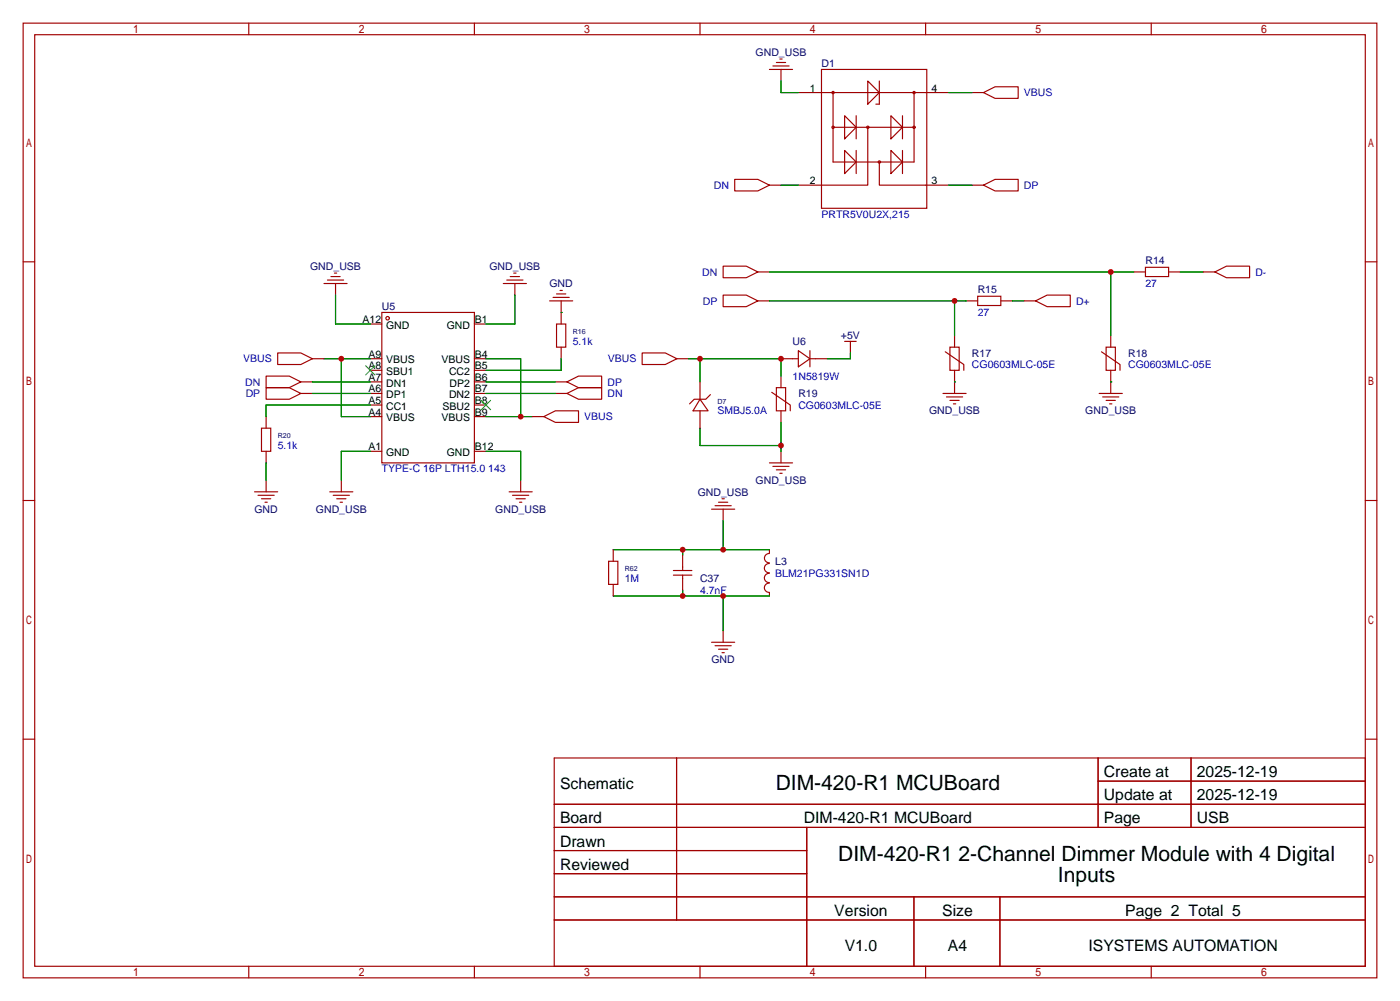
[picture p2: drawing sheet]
<svg xmlns="http://www.w3.org/2000/svg" width="307mm" height="220mm" viewBox="0 0 307 220" stroke-linecap="round" stroke-linejoin="round" font-family="sans-serif">
<g fill="none" stroke="#a10000" stroke-width=".25">
<path d="M5.1 5.1h297.2v209.5h-297.2zM7.6 7.6h292.1v204.5h-292.1zM54.6 5.1v2.5M104.1 5.1v2.5M153.7 5.1v2.5M168.9 15.2h5.1M169.7 14.5h3.5M170.4 13.7h2.1M171.2 13h.5M171.4 15.2v2.6M180.3 15.2h23.2v30.5h-23.2zM190.5 17.8l2.5 2.5-2.5 2.6z"/>
<path d="M193 17.8v5.1h-.7M203.2 5.1v2.5M252.7 5.1v2.5M161.3 39.4h5.1l2.5 1.2-2.5 1.3h-5.1zM175.3 20.3h33M182.9 20.3v15.3h17.8v-15.3M182.9 27.9h17.8M185.4 25.4l2.6 2.5-2.6 2.6zM185.4 33l2.6 2.6-2.6 2.5zM188 25.4v5.1M188 33v5.1M190.5 27.9v12.7h-15.2"/>
<path d="M193 35.6v5h15.3M195.6 25.4l2.5 2.5-2.5 2.6zM195.6 33l2.5 2.6-2.5 2.5zM198.1 25.4v5.1M198.1 33v5.1M213.4 20.3h2.5M215.9 20.3l2.5-1.3h5.1v2.6h-5.1zM5.1 57.5h2.5M73.4 59.9h.5M112.8 59.9h.5M158.7 58.4h5.1l2.6 1.3-2.6 1.3h-5.1zM166.4 59.7h2.5"/>
<path d="M168.9 40.6h2.5M213.4 40.6h2.5M215.9 40.6l2.5-1.2h5.1v2.5h-5.1zM248.9 59.7h2.6M251.5 58.7h5v2h-5zM256.5 59.7h2.6M264.2 59.7h2.5M266.7 59.7l2.5-1.3h5.1v2.6h-5.1zM299.7 57.5h2.6M61 77.5h5l2.6 1.2-2.6 1.3h-5zM68.6 78.7h2.5M71.1 62.2h5.1"/>
<path d="M71.9 61.5h3.5M72.6 60.7h2.1M73.7 62.2v2.6M81.3 71.1h2.5M81.3 78.7h2.5M83.8 68.6h20.3v33h-20.3zM104.1 71.1h2.6M104.1 78.7h2.6M110.5 62.2h5.1M111.3 61.5h3.5M112 60.7h2M113 62.2v2.6"/>
<path d="M120.6 66h5.1M121.4 65.3h3.6M122.2 71.1h2v5.1h-2zM122.2 64.5h2M122.9 63.8h.5M123.2 66v5.1M123.2 76.2v2.5M141 77.5h5l2.6 1.2-2.6 1.3h-5zM148.6 78.7h2.5M158.7 64.8h5.1l2.6 1.2-2.6 1.3h-5.1zM166.4 66h2.5M171.4 78.7h3.9"/>
<path d="M175.3 77l2.5 1.7-2.5 1.8zM177.8 78.7h3.8M177.8 77v3.5M185.4 74.9h2.6M186.7 74.9v2.6M207.5 77.2l4.1 2.8v1.3M208.5 76.2h2.1v5.1h-2.1zM209.5 73.7v2.5M212.1 66h2.5M214.6 65h5.1v2.1h-5.1zM219.7 66h2.5M224.8 66h2.5"/>
<path d="M227.3 66l2.6-1.2h5v2.5h-5zM241.8 77.2l4.1 2.8v1.3M242.8 76.2h2.1v5.1h-2.1zM243.8 73.7v2.5M57.4 94h2v5.1h-2zM58.4 82.5h5.1l2.5 1.3-2.5 1.3h-5.1zM58.4 85.1h5.1l2.5 1.3-2.5 1.2h-5.1zM58.4 91.4v2.6M58.4 99.1v2.5M66 83.8h2.6M66 86.4h2.6M81.3 81.3h2.5"/>
<path d="M81.3 83.8h2.5M81.3 86.4h2.5M81.3 88.9h2.5M81.3 91.4h2.5M81.3 99.1h2.5M104.1 81.3h2.6M104.1 83.8h2.6M104.1 86.4h2.6M104.1 88.9h2.6M104.1 91.4h2.6M104.1 99.1h2.6M116.8 91.4h2.6"/>
<path d="M119.4 91.4l2.5-1.2h5.1v2.5h-5.1zM121.9 83.8h2.6M121.9 86.4h2.6M124.5 83.8l2.5-1.3h5.1v2.6h-5.1zM124.5 86.4l2.5-1.3h5.1v2.5h-5.1zM153.7 87.6l1.7 2.6h-3.3zM153.7 83.8v3.8M153.7 90.2v3.8M156 86.6l-1.1 1h-2.5l-1 1M169.4 86.1l4.1 2.8v1.3M170.4 85.1h2.1v5.1h-2.1zM171.4 82.5v2.6"/>
<path d="M171.4 90.2v2.5M171.4 99.1v2.5M207 86.4h5.1M207.8 87.1h3.5M208.5 87.9h2.1M209.3 88.6h.5M209.5 81.3v5.1M241.3 86.4h5.1M242.1 87.1h3.5M242.8 87.9h2.1M243.6 88.6h.5M243.8 81.3v5.1"/>
<path d="M5.1 109.9h2.5M55.9 107.9h5.1M56.6 108.7h3.6M57.4 109.5h2M58.2 110.2h.5M58.4 105.4v2.5M72.4 107.9h5.1M73.2 108.7h3.5M73.9 109.5h2M74.7 110.2h.5M74.9 105.4v2.5M111.8 107.9h5"/>
<path d="M112.5 108.7h3.6M113.3 109.5h2M114 110.2h.6M114.3 105.4v2.5M156.2 111.8h5.1M157 111h3.5M157.7 110.2h2.1M158.5 109.5h.5M158.7 111.8v2.5M168.9 101.6h5.1M169.7 102.4h3.5M170.4 103.1h2.1"/>
<path d="M171.2 103.9h.5M299.7 109.9h2.6M133.6 123.2h2v5.1h-2zM134.6 120.6v2.6M134.6 128.3v2.5M147.8 126.2h4.1M147.8 125.2h4.1M149.9 121.9v3.3M149.9 126.2v3.3M158.7 138.4v2.6M168.9 128a1.01 1.01 0 0 0-1.1 1 1.01 1.01 0 0 0 1.1 1M168.9 125.8a1.01 1.01 0 0 0-1.1 1.1 1.01 1.01 0 0 0 1.1 1"/>
<path d="M168.9 123.7a1.01 1.01 0 0 0-1.1 1 1.01 1.01 0 0 0 1.1 1M168.9 121.5a1.01 1.01 0 0 0-1.1 1 1.01 1.01 0 0 0 1.1 1M168.9 120.6v.8M168.9 130v.8M156.2 141h5.1M157 141.7h3.5M157.7 142.5h2.1M158.5 143.3h.5M5.1 162.2h2.5M121.7 166.4h178v45.7h-178zM121.7 176.5h178M148.5 166.4v35.5"/>
<path d="M241.1 166.4v15.2M241.1 171.4h58.6M261.5 166.4v15.2M299.7 162.2h2.6M121.7 181.6h178M121.7 186.7h55.4M121.7 196.8h178M121.7 191.8h55.4M177.1 181.6v30.5M200.6 196.8v15.3M219.5 196.8v15.3M54.6 212.1v2.5"/>
<path d="M104.1 212.1v2.5M121.7 201.9h178M153.7 212.1v2.5M203.2 212.1v2.5M252.7 212.1v2.5"/>
<circle cx="182.9" cy="27.9" r=".25"/>
<circle cx="182.9" cy="20.3" r=".25"/>
<circle cx="190.5" cy="27.9" r=".25"/>
<circle cx="193" cy="35.6" r=".25"/>
<circle cx="200.7" cy="27.9" r=".25"/>
<circle cx="200.7" cy="20.3" r=".25"/>
<circle cx="85.1" cy="69.8" r=".38"/>
</g>
<path d="M80.3 80.3l2 2M82.3 80.3l-2 2M105.7 87.9l2 2M107.7 87.9l-2 2" fill="none" stroke="#3c3" stroke-width=".25"/>
<g fill="none" stroke="#008700" stroke-width=".25">
<path d="M171.4 17.8v2.5h3.9M208.3 20.3h5.1M168.9 59.7h80M171.4 40.6h3.9M208.3 40.6h5.1M243.8 59.7v14M259.1 59.7h5.1M71.1 78.7h10.2M73.7 64.8v6.3h7.6M74.9 78.7v12.7h6.4M106.7 78.7h7.6v12.7M113 64.8v6.3h-6.3"/>
<path d="M123.2 68.6h.1M123.2 78.7v2.6h-16.5M151.1 78.7h20.3v3.8M153.7 78.7v5.1M168.9 66h43.2M186.7 77.5v1.2h-5.1M209.5 66v7.7M222.2 66h2.6M68.6 83.8h12.7M68.6 86.4h12.7M81.3 88.9h-22.9v2.5M81.3 99.1h-6.4v6.3"/>
<path d="M106.7 99.1h7.6v6.3M106.7 91.4h10.1M106.7 83.8h15.2M106.7 86.4h15.2M153.7 94v3.8h17.7M171.4 92.7v6.4M209.5 83.8h.1M243.8 83.8h.1M58.4 101.6v3.8M158.7 114.3v6.3M134.6 120.6h34.3M134.6 130.8h34.3"/>
<path d="M149.9 120.6v1.3M149.9 129.5v1.3M158.7 130.8v7.6"/>
</g>
<g fill="#c00">
<circle cx="74.9" cy="78.7" r=".63"/>
<circle cx="114.3" cy="91.4" r=".63"/>
<circle cx="171.5" cy="78.7" r=".63"/>
<circle cx="153.7" cy="78.7" r=".63"/>
<circle cx="171.5" cy="97.8" r=".63"/>
<circle cx="243.8" cy="59.7" r=".63"/>
<circle cx="209.6" cy="66" r=".63"/>
<circle cx="158.8" cy="120.6" r=".63"/>
<circle cx="149.9" cy="120.6" r=".63"/>
<circle cx="158.8" cy="130.8" r=".63"/>
<circle cx="149.9" cy="130.8" r=".63"/>
</g>
<g font-size="4.6">
<text x="170.3" y="173.5">DIM-420-R1 MCUBoard</text>
<text x="184" y="188.9">DIM-420-R1 2-Channel Dimmer Module with 4 Digital</text>
<text x="232.3" y="193.6">Inputs</text>
</g>
<g font-size="3.5">
<text x="122.9" y="173.1">Schematic</text>
<text x="242.3" y="170.6">Create at</text>
<text x="262.7" y="170.6">2025-12-19</text>
<text x="242.3" y="175.7">Update at</text>
<text x="262.7" y="175.7">2025-12-19</text>
<text x="122.9" y="180.7">Board</text>
<text x="122.9" y="185.8">Drawn</text>
<text x="176.4" y="180.7">DIM-420-R1 MCUBoard</text>
<text x="242.3" y="180.7">Page</text>
<text x="262.7" y="180.7">USB</text>
<text x="122.9" y="190.9">Reviewed</text>
<text x="183.1" y="201.1">Version</text>
<text x="206.8" y="201.1">Size</text>
<text x="247" y="201.1">Page 2 Total 5</text>
<text x="185.4" y="208.7">V1.0</text>
<text x="208.1" y="208.7">A4</text>
<text x="239" y="208.7">ISYSTEMS AUTOMATION</text>
</g>
<g font-size="2.3" fill="#000080">
<text x="165.9" y="12.2">GND_USB</text>
<text x="180.3" y="14.8">D1</text>
<text x="68.1" y="59.2">GND_USB</text>
<text x="107.4" y="59.2">GND_USB</text>
<text x="251.5" y="58">R14</text>
<text x="120.6" y="63">GND</text>
<text x="214.6" y="64.3">R15</text>
<text x="83.8" y="68.1">U5</text>
<text x="174" y="75.7">U6</text>
<text x="184.6" y="74.5">+5V</text>
<text x="213.4" y="78.3">R17</text>
<text x="247.6" y="78.3">R18</text>
<text x="175.3" y="87.2">R19</text>
<text x="204" y="91">GND_USB</text>
<text x="238.3" y="91">GND_USB</text>
<text x="165.9" y="106.2">GND_USB</text>
<text x="55.9" y="112.6">GND</text>
<text x="69.3" y="112.6">GND_USB</text>
<text x="108.7" y="112.6">GND_USB</text>
<text x="153.2" y="108.8">GND_USB</text>
<text x="170.2" y="124">L3</text>
<text x="153.7" y="127.8">C37</text>
<text x="156.2" y="145.6">GND</text>
</g>
<g font-size="2.3">
<text x="177.8" y="20.1">1</text>
<text x="204.5" y="20.1">4</text>
<text x="177.8" y="40.4">2</text>
<text x="204.5" y="40.4">3</text>
<text x="79.6" y="70.9">A12</text>
<text x="104.3" y="70.9">B1</text>
<text x="84.8" y="72.2">GND</text>
<text x="98.1" y="72.2">GND</text>
<text x="80.9" y="78.5">A9</text>
<text x="80.9" y="81.1">A8</text>
<text x="80.9" y="83.6">A7</text>
<text x="84.8" y="79.8">VBUS</text>
<text x="84.8" y="82.3">SBU1</text>
<text x="96.9" y="79.8">VBUS</text>
<text x="98.6" y="82.3">CC2</text>
<text x="104.3" y="83.6">B6</text>
<text x="104.3" y="81.1">B5</text>
<text x="104.3" y="78.5">B4</text>
<text x="80.9" y="86.1">A6</text>
<text x="80.9" y="88.7">A5</text>
<text x="84.8" y="84.9">DN1</text>
<text x="84.8" y="87.4">DP1</text>
<text x="84.8" y="89.9">CC1</text>
<text x="97.2" y="89.9">SBU2</text>
<text x="98.6" y="87.4">DN2</text>
<text x="98.7" y="84.9">DP2</text>
<text x="104.3" y="88.7">B8</text>
<text x="104.3" y="86.1">B7</text>
<text x="80.9" y="91.2">A4</text>
<text x="84.8" y="92.5">VBUS</text>
<text x="96.9" y="92.5">VBUS</text>
<text x="104.3" y="91.2">B9</text>
<text x="80.9" y="98.8">A1</text>
<text x="84.8" y="100.1">GND</text>
<text x="98.1" y="100.1">GND</text>
<text x="104.3" y="98.8">B12</text>
</g>
<g font-size="2.3" fill="#00f">
<text x="224.8" y="21.1">VBUS</text>
<text x="156.7" y="41.4">DN</text>
<text x="224.8" y="41.4">DP</text>
<text x="180.3" y="47.8">PRTR5V0U2X,215</text>
<text x="154.1" y="60.5">DN</text>
<text x="251.5" y="63">27</text>
<text x="275.6" y="60.5">D-</text>
<text x="154.3" y="66.8">DP</text>
<text x="214.6" y="69.4">27</text>
<text x="236.2" y="66.8">D+</text>
<text x="125.7" y="75.7">5.1k</text>
<text x="53.4" y="79.5">VBUS</text>
<text x="133.4" y="79.5">VBUS</text>
<text x="174" y="83.4">1N5819W</text>
<text x="213.4" y="80.8">CG0603MLC-05E</text>
<text x="247.6" y="80.8">CG0603MLC-05E</text>
<text x="53.8" y="84.6">DN</text>
<text x="53.9" y="87.2">DP</text>
<text x="133.3" y="84.6">DP</text>
<text x="133.3" y="87.2">DN</text>
<text x="175.3" y="89.7">CG0603MLC-05E</text>
<text x="128.3" y="92.2">VBUS</text>
<text x="157.5" y="91">SMBJ5.0A</text>
<text x="61" y="98.6">5.1k</text>
<text x="83.8" y="103.7">TYPE-C 16P LTH15.0 143</text>
<text x="137.2" y="127.8">1M</text>
<text x="153.7" y="130.3">4.7nF</text>
<text x="170.2" y="126.5">BLM21PG331SN1D</text>
</g>
<g font-size="1.6" fill="#000080">
<text x="125.7" y="73.3">R16</text>
<text x="157.5" y="88.6">D7</text>
<text x="61" y="96.2">R20</text>
<text x="137.2" y="125.4">R62</text>
</g>
</svg>
